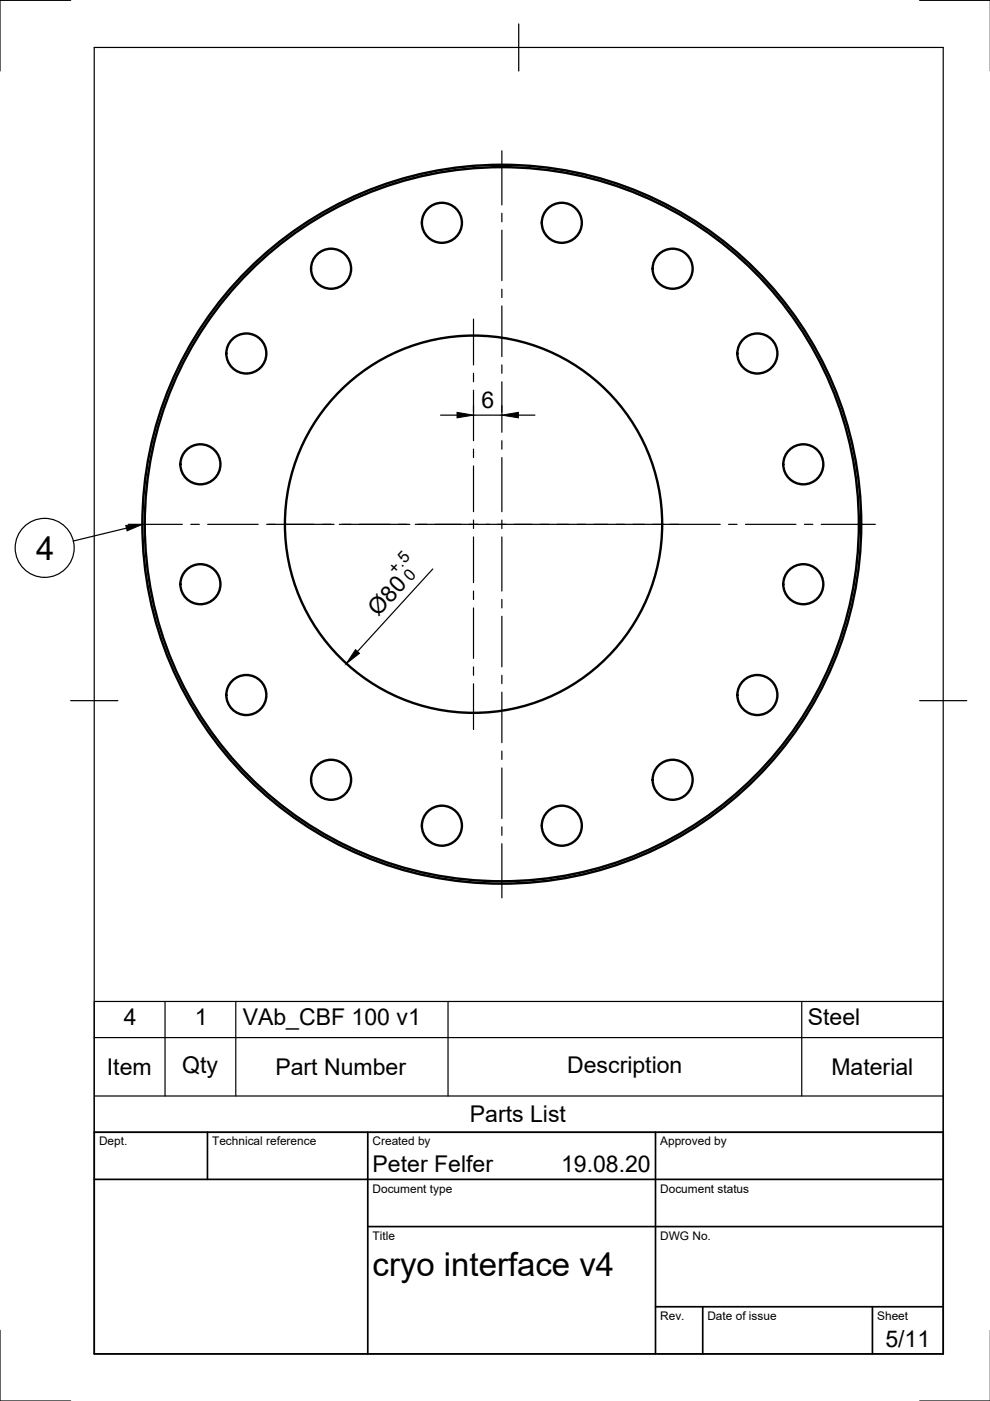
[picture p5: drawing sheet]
<svg xmlns="http://www.w3.org/2000/svg" width="210mm" height="297mm" viewBox="0 0 210 297" stroke-linecap="round" stroke-linejoin="round" font-family="sans-serif">
<!-- layer: Visible -->
<g fill="none" stroke="#000" stroke-width=".51">
<circle cx="70.2" cy="57" r="4.2"/>
<circle cx="93.7" cy="47.2" r="4.2"/>
<circle cx="119.1" cy="47.2" r="4.2"/>
<circle cx="142.6" cy="57" r="4.2"/>
<circle cx="52.2" cy="74.9" r="4.2"/>
<circle cx="160.6" cy="74.9" r="4.2"/>
<circle cx="42.5" cy="98.4" r="4.2"/>
<circle cx="170.3" cy="98.4" r="4.2"/>
<circle cx="100.4" cy="111.1" r="40"/>
<circle cx="106.4" cy="111.1" r="76.2"/>
<circle cx="106.4" cy="111.1" r="75.7"/>
<circle cx="42.5" cy="123.9" r="4.2"/>
<circle cx="170.3" cy="123.9" r="4.2"/>
<circle cx="52.2" cy="147.4" r="4.2"/>
<circle cx="160.6" cy="147.4" r="4.2"/>
<circle cx="70.2" cy="165.3" r="4.2"/>
<circle cx="93.7" cy="175.1" r="4.2"/>
<circle cx="119.1" cy="175.1" r="4.2"/>
<circle cx="142.6" cy="165.3" r="4.2"/>
</g>
<!-- layer: TitleBlock -->
<path d="M20 240.1h180v46.9h-180zM20 250h180M44 240.1v9.9M78 240.1v46.9M139 240.1v46.9M78 260.1h122M139 277.1h61M149 277.1v9.9M185 277.1v9.9" fill="none" stroke="#000" stroke-width=".36"/>
<!-- layer: Border -->
<path d="M15 .1h-15v15M20 10.1h180v276.9h-180zM110 5.1v10M195 .1h15M15 148.6h10M195 148.6h10M0 282.1v14.9h15M195 297h15" fill="none" stroke="#000" stroke-width=".25"/>
<!-- layer: Smart Centers -->
<g fill="none" stroke="#000" stroke-width=".25">
<path d="M106.4 32v11.4M106.4 45.2v1.8M106.4 48.8v10.7M100.4 67.7v9.7M100.4 79.1v1.8M106.4 61.3v1.8M106.4 64.9v10.7M106.4 77.4v1.7M100.4 82.7v10.7M100.4 95.2v1.8M100.4 98.8v9.7M106.4 80.9v10.8"/>
<path d="M106.4 93.4v1.8M106.4 97v11.5M27.2 111.2h11.5M40.4 111.2h1.8M44 111.2h10.7M56.5 111.2h14.3M71.9 111.2h15M88 111.2h64.7M100.4 110.3v1.8M100.4 113.8v9.7M106.4 110.3v1.8M106.4 113.8v11.5"/>
<path d="M154.5 111.2h1.8M158.1 111.2h10.7M170.6 111.2h1.7M174.1 111.2h11.5M100.4 125.3v1.8M100.4 128.9v10.7M106.4 127.1v1.8M106.4 130.7v10.7M100.4 141.4v1.8M100.4 145v9.7M106.4 143.2v1.8M106.4 146.8v10.7"/>
<path d="M106.4 159.2v1.8M106.4 162.8v10.7M106.4 175.3v1.8M106.4 178.9v11.5"/>
</g>
<!-- layer: FD_Dimensions -->
<path d="M93.4 88h3.5M100.4 86v1.4M100.4 88h6M106.4 86v1.4M109.9 88h3.5M91.8 120.6l-16 17.5" fill="none" stroke="#000" stroke-width=".25"/>
<path d="M96.9 87.4l3.5 .6-3.5 .6zM106.4 88l3.5-.6v1.2zM75.4 137.7l.8 .8-2.8 2.2z" fill="#000" stroke="#000" stroke-width=".21"/>
<!-- layer: Parts Lists -->
<path d="M20 212.3h180v27.8h-180zM20 220h180M35 212.3v20.1M50 212.3v20.1M95 212.3v20.1M170 212.3v20.1M20 232.4h180" fill="none" stroke="#000" stroke-width=".25"/>
<!-- layer: Balloons -->
<g fill="none" stroke="#000" stroke-width=".25">
<path d="M26.8 112l-11.3 2.7"/>
<circle cx="9.5" cy="116.2" r="6.3"/>
</g>
<path d="M26.7 111.4l3.5-.2-3.3 1.4z" fill="#000" stroke="#000" stroke-width=".21"/>
<g font-size="7">
<text x="7.6" y="118.7">4</text>
<text x="79" y="270.6">cryo interface v4</text>
</g>
<g font-size="4.9">
<text x="102.1" y="86.5">6</text>
<text x="80.2" y="130.9" transform="rotate(-48 80.2 130.9)">Ø80</text>
<text x="26.2" y="217.3">4</text>
<text x="41.3" y="217.3">1</text>
<text x="51.5" y="217.4">VAb_CBF 100 v1</text>
<text x="171.3" y="217.4">Steel</text>
<text x="22.7" y="227.9">Item</text>
<text x="38.6" y="227.5">Qty</text>
<text x="58.4" y="227.9">Part Number</text>
<text x="120.2" y="227.5">Description</text>
<text x="176.3" y="227.9">Material</text>
<text x="99.6" y="237.9">Parts List</text>
<text x="79" y="248.5">Peter Felfer</text>
<text x="119" y="248.5">19.08.20</text>
<text x="187.7" y="285.7">5/11</text>
</g>
<g font-size="3.5">
<text x="83.8" y="121.9" transform="rotate(-48 83.8 121.9)">+.5</text>
<text x="87.1" y="123.3" transform="rotate(-47 87.1 123.3)">0</text>
</g>
<g font-size="2.5">
<text x="21" y="242.9">Dept.</text>
<text x="45" y="242.9">Technical reference</text>
<text x="79" y="242.9">Created by</text>
<text x="140" y="242.9">Approved by</text>
<text x="79" y="252.8">Document type</text>
<text x="140" y="252.8">Document status</text>
<text x="79" y="262.9">Title</text>
<text x="140" y="262.9">DWG No.</text>
<text x="140" y="279.9">Rev.</text>
<text x="150" y="279.9">Date of issue</text>
<text x="186" y="279.9">Sheet</text>
</g>
</svg>
